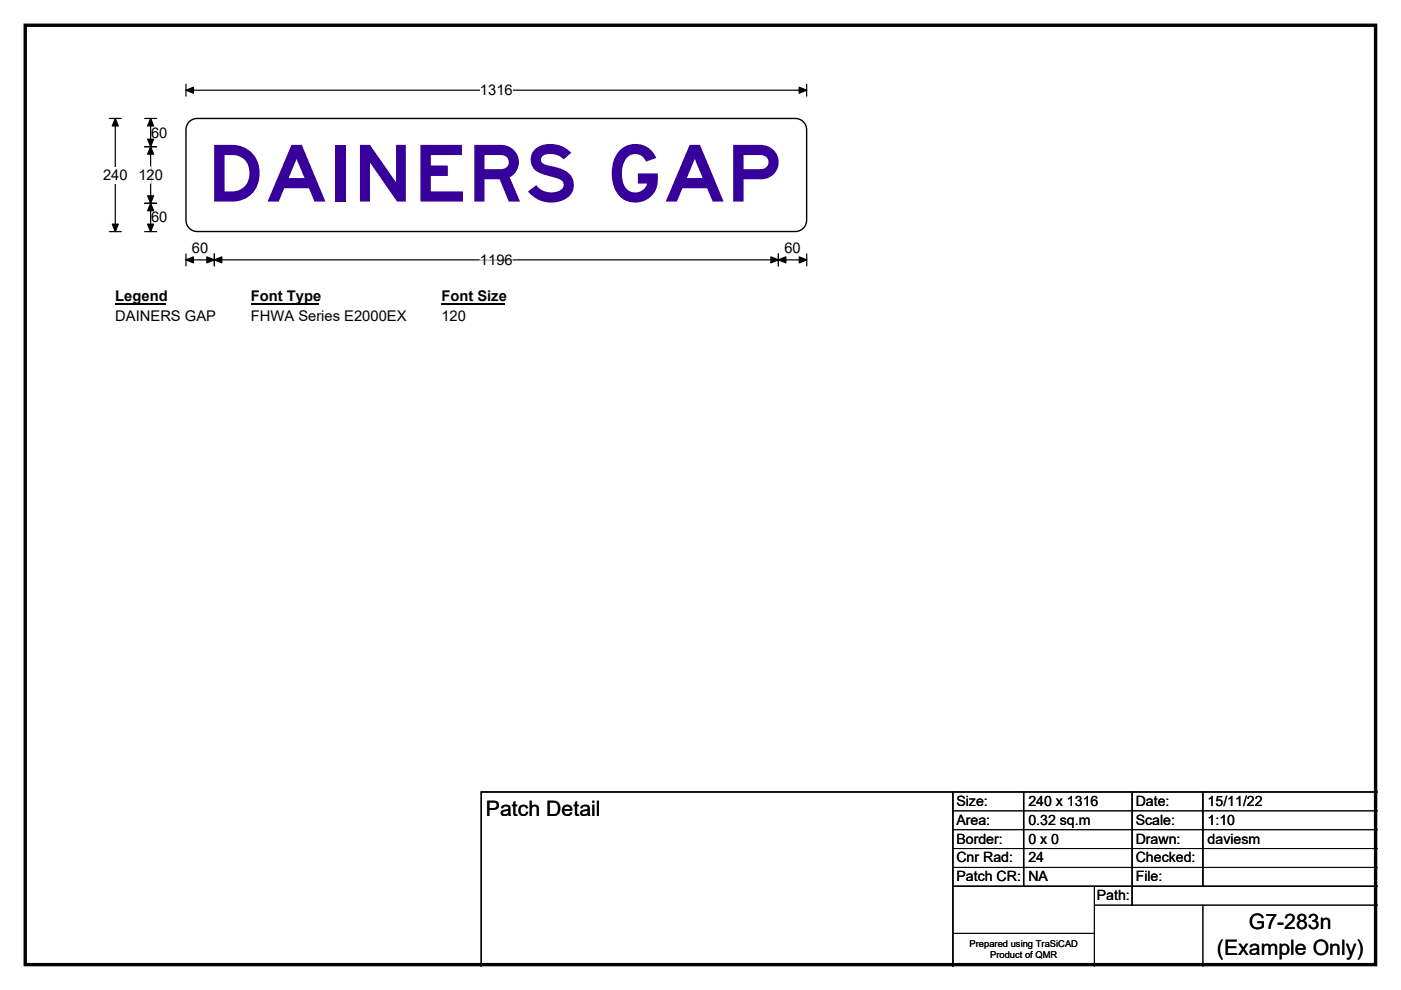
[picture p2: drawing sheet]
<svg xmlns="http://www.w3.org/2000/svg" width="297mm" height="210mm" viewBox="0 0 297 210" stroke-linecap="round" stroke-linejoin="round" font-family="sans-serif">
<path d="M5.4 5.4h286.3v199.2h-286.3z" fill="none" stroke="#000" stroke-width=".72"/>
<path d="M39.4 19.1h131.6M39.4 17.9v2.5M171 17.9v2.5" fill="none" stroke="#000" stroke-width=".25"/>
<path d="M39.4 19.1l1.6-.6v1.3zM169.4 18.5l1.6 .6-1.6 .7z" fill="#000" stroke="#000" stroke-width=".25"/>
<path d="M101.8 17.4h6.9v3.5h-6.9z" fill="#fff"/>
<path d="M23.2 25.1h2.5M24.4 25.1v24M23.2 49.1h2.5M39.4 55.1h131.6M39.4 53.8v2.6M45.4 53.8v2.6M165 53.8v2.6M171 53.8v2.6" fill="none" stroke="#000" stroke-width=".25"/>
<path d="M24.4 25.1l.7 1.6h-1.3zM23.8 47.5h1.3l-.7 1.6zM39.4 55.1l1.6-.6v1.3zM45.4 55.1l1.6-.6v1.3zM43.9 54.5l1.5 .6-1.5 .7zM163.4 54.5l1.6 .6-1.6 .7zM165 55.1l1.6-.6v1.3zM169.5 54.5l1.5 .6-1.5 .7z" fill="#000" stroke="#000" stroke-width=".25"/>
<path d="M101.8 55.1h6.9" fill="none" stroke="#fff" stroke-width=".25"/>
<path d="M21.8 35.4h5.2v3.5h-5.2z" fill="#fff"/>
<path d="M30.7 31.1h2.5M30.7 25.1h2.5M31.9 25.1v24M30.7 43.1h2.5M30.7 49.1h2.5" fill="none" stroke="#000" stroke-width=".25"/>
<path d="M31.9 31.1l.7 1.6h-1.3zM31.9 25.1l.7 1.6h-1.3zM31.3 29.5h1.3l-.7 1.6zM31.3 41.5h1.3l-.7 1.6zM31.9 43.1l.7 1.6h-1.3zM31.3 47.5h1.3l-.7 1.6z" fill="#000" stroke="#000" stroke-width=".25"/>
<path d="M31.9 35.4v3.5" fill="none" stroke="#fff" stroke-width=".25"/>
<path d="M24.4 61.1h10.8v3.5h-10.8z" fill="#fff"/>
<path d="M24.4 64.4h10.8" fill="none" stroke="#000" stroke-width=".32"/>
<path d="M53.2 61.1h14.4v3.5h-14.4z" fill="#fff"/>
<path d="M53.2 64.4h14.4" fill="none" stroke="#000" stroke-width=".32"/>
<path d="M93.6 61.1h13.4v3.5h-13.4z" fill="#fff"/>
<path d="M93.6 64.4h13.4" fill="none" stroke="#000" stroke-width=".32"/>
<g fill="#fff">
<path d="M24.4 65.3h21.3v3.5h-21.3z"/>
<path d="M53.2 65.3h32.9v3.5h-32.9z"/>
<path d="M93.6 65.3h5.2v3.5h-5.2z"/>
</g>
<path d="M40.3 25.6l1-.4 .5-.1h126.8a2.4 2.4 0 0 1 2.4 2.4v19.2a2.41 2.41 0 0 1-2.4 2.4h-126.8a2.39 2.39 0 0 1-2.4-2.4v-19.2a2.38 2.38 0 0 1 .9-1.9z" fill-rule="evenodd" fill="#fff" stroke="#fff" stroke-width=".21"/>
<path d="M40.3 25.6l1-.4 .5-.1h126.8a2.4 2.4 0 0 1 2.4 2.4v19.2a2.41 2.41 0 0 1-2.4 2.4h-126.8a2.39 2.39 0 0 1-2.4-2.4v-19.2a2.38 2.38 0 0 1 .9-1.9zM202 168v37M217 168v20M240 168v24M255 168v20M292 168h-190v37M202 188h90" fill="none" stroke="#000" stroke-width=".3"/>
<path d="M202 172h90M202 176h90M202 180h90M202 184h90M202 198h30M232 192h60M232 188v17M255 192v13" fill="none" stroke="#000" stroke-width=".21"/>
<text font-size="16.7" fill="#37009b" x="43.9" y="42.8">DAINERS GAP</text>
<g font-size="4.5">
<text x="103" y="173">Patch Detail</text>
<text x="264.8" y="197.1">G7-283n</text>
<text x="258" y="202.5">(Example Only)</text>
</g>
<g font-size="3.1">
<text x="101.8" y="20.2">1316</text>
<text x="32" y="29.2">60</text>
<text x="21.8" y="38.2">240</text>
<text x="29.3" y="38.2">120</text>
<text x="32" y="47.2">60</text>
<text x="40.7" y="53.7">60</text>
<text x="166.3" y="53.7">60</text>
<text x="101.8" y="56.2">1196</text>
<text x="24.4" y="63.9">Legend</text>
<text x="53.2" y="63.9">Font Type</text>
<text x="93.6" y="63.9">Font Size</text>
<text x="24.4" y="68.1">DAINERS GAP</text>
<text x="53.2" y="68.1">FHWA Series E2000EX</text>
<text x="93.6" y="68.1">120</text>
</g>
<g font-size="3">
<text x="202.8" y="170.9">Size:</text>
<text x="218" y="170.9">240 x 1316</text>
<text x="240.8" y="170.9">Date:</text>
<text x="256" y="170.9">15/11/22</text>
<text x="202.8" y="174.9">Area:</text>
<text x="202.8" y="178.9">Border:</text>
<text x="218" y="174.9">0.32 sq.m</text>
<text x="218" y="178.9">0 x 0</text>
<text x="240.8" y="174.9">Scale:</text>
<text x="240.8" y="178.9">Drawn:</text>
<text x="256" y="174.9">1:10</text>
<text x="256" y="178.9">daviesm</text>
<text x="202.8" y="182.9">Cnr Rad:</text>
<text x="218" y="182.9">24</text>
<text x="240.8" y="182.9">Checked:</text>
<text x="202.8" y="186.9">Patch CR:</text>
<text x="218" y="186.9">NA</text>
<text x="232.5" y="190.9">Path:</text>
<text x="240.8" y="186.9">File:</text>
</g>
<g font-size="2">
<text x="205.6" y="200.8">Prepared using TraSiCAD</text>
<text x="209.9" y="203.2">Product of QMR</text>
</g>
</svg>
